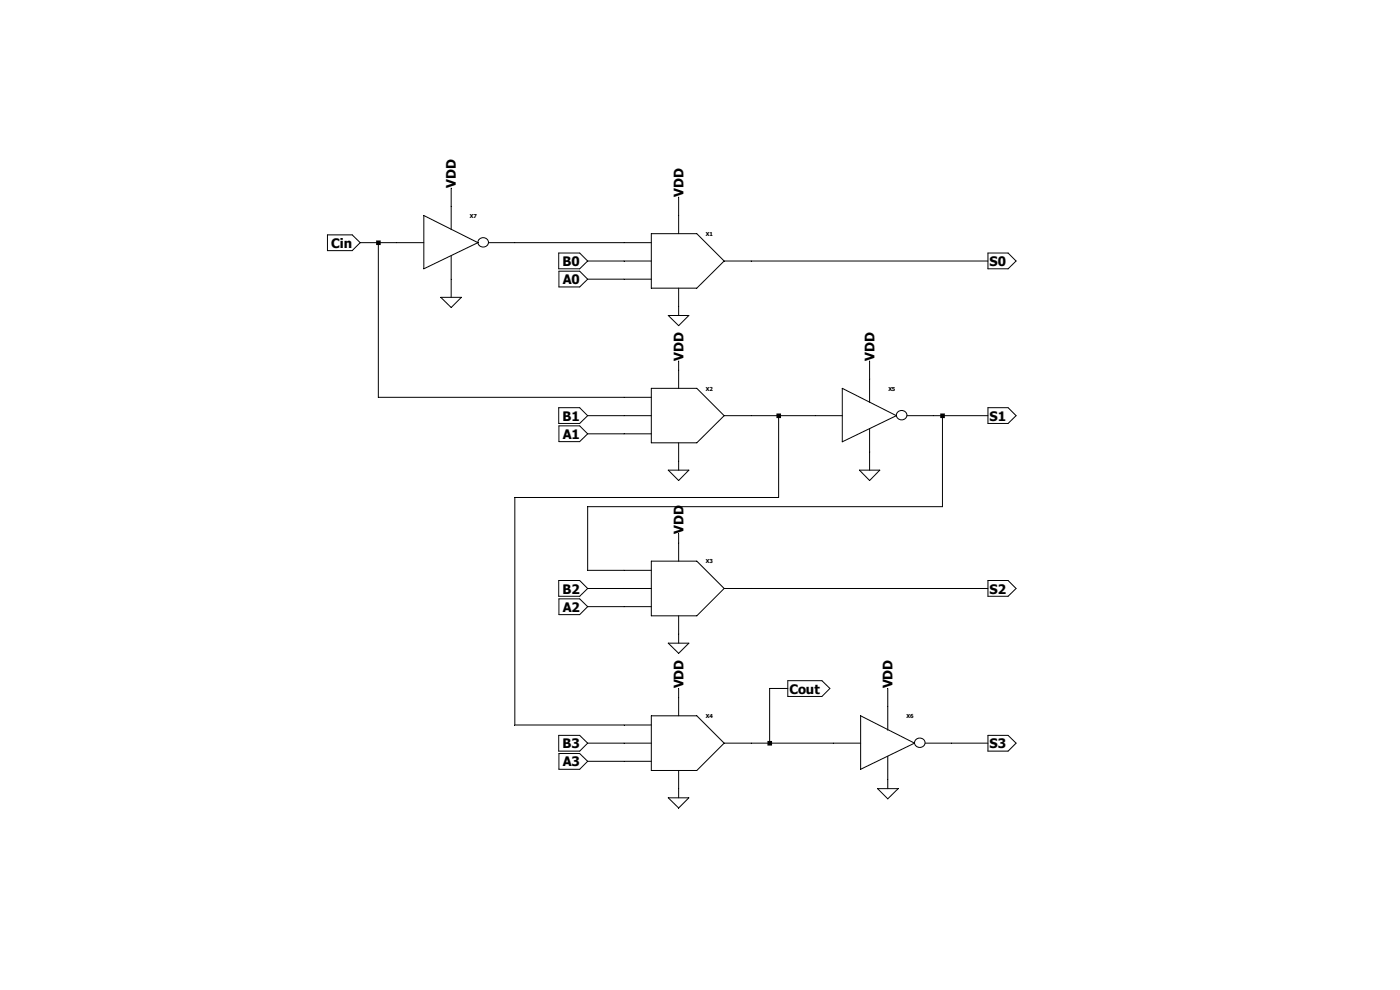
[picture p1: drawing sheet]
<svg xmlns="http://www.w3.org/2000/svg" width="297mm" height="210mm" viewBox="0 0 297 210" stroke-linecap="round" stroke-linejoin="round" font-family="sans-serif">
<g fill="none" stroke="#000" stroke-width=".21">
<path d="M95.7 39.9v8.8M69.5 49.8h5.2l1.7 1.7-1.7 1.7h-5.2zM76.4 51.5h13.5M80.3 51.5v32.8h57.9M89.9 45.7l11.5 5.8-11.5 5.5zM95.7 54.3v8.8M101.6 50.8a1.06 1.06 0 0 1 1.6-.2 1.06 1.06 0 0 1 0 1.6 1.06 1.06 0 0 1-1.4 0 1.06 1.06 0 0 1-.2-1.4zM103.7 51.5h34.5M118.5 53.7h4.5l1.7 1.7-1.7 1.6h-4.5zM118.6 57.5h4.4l1.7 1.7-1.7 1.7h-4.4zM124.7 55.4h13.5M124.7 59.2h13.5"/>
<path d="M138.2 49.6h9.6l5.8 5.8-5.8 5.7h-9.6zM144 41.8v7.8M153.6 55.4h56M209.6 53.7h4.3l1.7 1.7-1.7 1.6h-4.3zM93.5 63.1h4.4l-2.2 2.1zM141.8 66.9h4.3l-2.1 2.2zM144 61.1v5.8M144 76.6v5.8M184.5 76.6v8.8M118.5 86.5h4.5l1.7 1.7-1.7 1.6h-4.5zM118.6 90.3h4.4l1.7 1.7-1.7 1.7h-4.4zM124.7 88.2h13.5"/>
<path d="M124.7 92h13.5M138.2 82.4h9.6l5.8 5.8-5.8 5.7h-9.6zM141.8 99.7h4.3l-2.1 2.2zM144 93.9v5.8M153.6 88.2h25.1M165.2 88.2v17.3h-56v48.3h29M178.7 82.4l11.5 5.8-11.5 5.5zM182.3 99.7h4.3l-2.1 2.2zM184.5 90.9v8.8M190.4 87.5a1.06 1.06 0 0 1 1.6-.2 1.06 1.06 0 0 1-.1 1.6 1.06 1.06 0 0 1-1.3-.1 1.06 1.06 0 0 1-.2-1.3zM192.4 88.2h17.2M199.9 88.2v19.3h-75.2v13.5h13.5"/>
<path d="M209.6 86.5h4.3l1.7 1.7-1.7 1.6h-4.3zM138.2 119h9.6l5.8 5.8-5.8 5.8h-9.6zM144 113.2v5.8M118.5 123.1h4.5l1.7 1.7-1.7 1.7h-4.5zM118.6 127h4.4l1.7 1.7-1.7 1.7h-4.4zM124.7 124.8h13.5M124.7 128.7h13.5M141.8 136.4h4.3l-2.1 2.2zM144 130.6v5.8M153.6 124.8h56M209.6 123.1h4.3l1.7 1.7-1.7 1.7h-4.3zM118.5 156h4.5l1.7 1.6-1.7 1.7h-4.5z"/>
<path d="M118.6 159.9h4.4l1.7 1.6-1.7 1.7h-4.4zM124.7 157.6h13.5M138.2 151.8h9.6l5.8 5.8-5.8 5.8h-9.6zM144 146v5.8M153.6 157.6h29M167.1 144.4h7.3l1.7 1.6-1.7 1.7h-7.3zM167.1 146h-3.8v11.6M182.6 151.8l11.4 5.8-11.4 5.6zM188.3 146v8.9M194.2 157a1.06 1.06 0 0 1 1.6-.2 1.06 1.06 0 0 1 0 1.6 1.06 1.06 0 0 1-1.4-.1 1.06 1.06 0 0 1-.2-1.3zM196.3 157.6h13.3M209.6 156h4.3l1.7 1.6-1.7 1.7h-4.3z"/>
<path d="M124.7 161.5h13.5M141.8 169.2h4.3l-2.1 2.2zM144 163.4v5.8M186.2 167.3h4.3l-2.2 2.2zM188.3 160.4v6.9"/>
</g>
<path d="M79.8 51h1v1h-1zM162.8 157.2h1v1h-1zM164.7 87.7h1v1h-1zM199.5 87.7h.9v1h-.9z" fill-rule="evenodd" fill="#000"/>
<g font-size="2.8">
<text x="96.7" y="39.9" transform="rotate(-90 96.7 39.9)">VDD</text>
<text x="145" y="41.8" transform="rotate(-90 145 41.8)">VDD</text>
<text x="70.3" y="52.6">Cin</text>
<text x="119.3" y="56.5">B0</text>
<text x="209.9" y="56.5">S0</text>
<text x="119.4" y="60.3">A0</text>
<text x="145" y="76.6" transform="rotate(-90 145 76.6)">VDD</text>
<text x="185.5" y="76.6" transform="rotate(-90 185.5 76.6)">VDD</text>
<text x="119.3" y="89.3">B1</text>
<text x="209.9" y="89.3">S1</text>
<text x="119.4" y="93.1">A1</text>
<text x="145" y="113.2" transform="rotate(-90 145 113.2)">VDD</text>
<text x="119.3" y="125.9">B2</text>
<text x="209.9" y="125.9">S2</text>
<text x="119.4" y="129.8">A2</text>
<text x="145" y="146.1" transform="rotate(-90 145 146.1)">VDD</text>
<text x="167.5" y="147.2">Cout</text>
<text x="189.4" y="146.1" transform="rotate(-90 189.4 146.1)">VDD</text>
<text x="119.3" y="158.7">B3</text>
<text x="209.9" y="158.7">S3</text>
<text x="119.4" y="162.6">A3</text>
</g>
<g font-size="1.2">
<text x="99.7" y="46.2">X7</text>
<text x="149.7" y="50">X1</text>
<text x="149.7" y="82.8">X2</text>
<text x="188.5" y="82.8">X5</text>
<text x="149.7" y="119.5">X3</text>
<text x="149.7" y="152.3">X4</text>
<text x="192.3" y="152.3">X6</text>
</g>
</svg>
